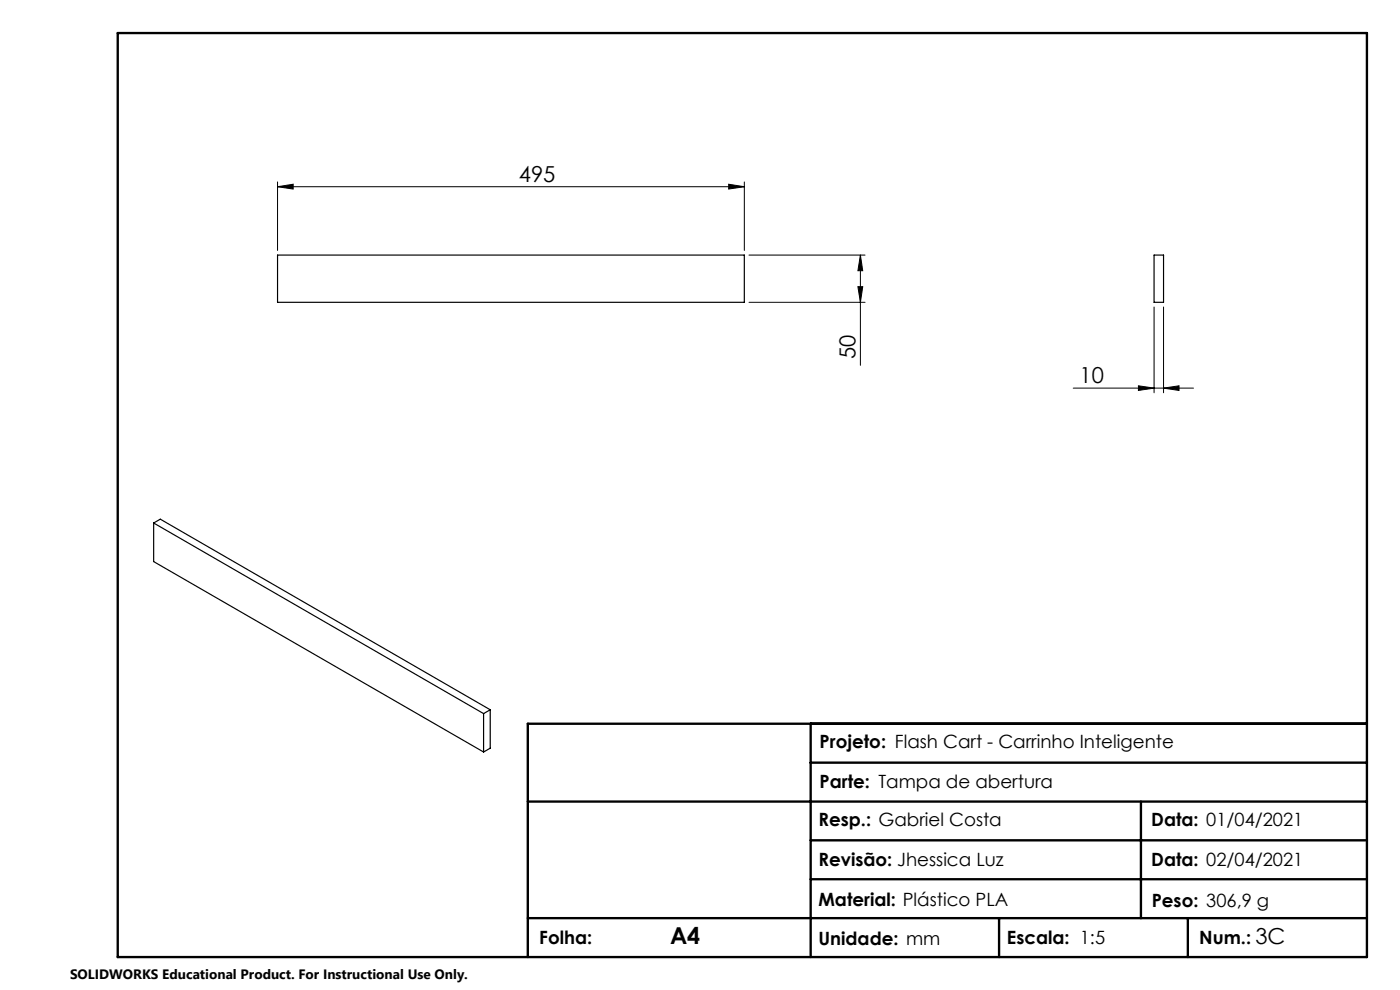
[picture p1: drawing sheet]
<svg xmlns="http://www.w3.org/2000/svg" width="297mm" height="210mm" viewBox="0 0 297 210" stroke-linecap="round" stroke-linejoin="round" font-family="sans-serif">
<g fill="none" stroke="#000" stroke-width=".21">
<path d="M58.9 39.6l3.3-.5v1zM58.9 38.6v14.5M58.9 39.6h99M154.6 39.1l3.3 .5-3.3 .5zM157.9 38.6v14.5M158.9 54.1h24.6M182.5 54.1v23.4M182.5 54.1l.5 3.3h-1zM158.9 64.1h24.6M182 60.8h1l-.5 3.3zM244.8 65.1v18.2M246.8 65.1v18.2"/>
<path d="M227.7 82.3h25.5M241.5 81.8l3.3 .5-3.3 .5zM246.8 82.3l3.3-.5v1z"/>
</g>
<path d="M25 7h265v196h-265zM172 153.5v49.5M290 153.5h-178v49.5M112 170h178M172 178.3h118M172 161.8h118M242 170v24.8M112 194.8h178M172 186.5h118M211.9 194.8v8.2M252 194.8v8.2" fill="none" stroke="#000" stroke-width=".5"/>
<g fill="#000">
<path d="M154.6 39.1l3.3 .5-3.3 .5zM58.9 39.6l3.3-.5v1z"/>
<path d="M182 60.8h1l-.5 3.3zM182.5 54.1l.5 3.3h-1z"/>
<path d="M241.5 81.8l3.3 .5-3.3 .5zM246.8 82.3l3.3-.5v1z"/>
</g>
<path d="M58.9 54.1h99v10h-99zM244.8 54.1h2v10h-2zM32.6 110.9l70 40.5M32.6 110.9l1.4-.8 70 40.5M32.6 110.9v8.2l70 40.4M102.6 151.4v8.1M104 150.6l-1.4 .8M104 150.6v8.1l-1.4 .8" fill="none" stroke="#000" stroke-width=".25"/>
<text font-size="4.9" x="142.1" y="200.2">A4</text>
<g font-size="4.7">
<text x="110.1" y="38.6">495</text>
<text x="181.5" y="76.2" transform="rotate(-90 181.5 76.2)">50</text>
<text x="229" y="81.3">10</text>
<text x="266.3" y="200.2">3C</text>
</g>
<g font-size="3.9">
<text x="173.9" y="158.6">Projeto: Flash Cart - Carrinho Inteligente</text>
<text x="173.9" y="167.2">Parte: Tampa de abertura</text>
<text x="173.6" y="175.1">Resp.: Gabriel Costa</text>
<text x="244.2" y="175.3">Data: 01/04/2021</text>
<text x="173.6" y="183.7">Revisão: Jhessica Luz</text>
<text x="244.2" y="183.7">Data: 02/04/2021</text>
<text x="173.6" y="192.2">Material: Plástico PLA</text>
<text x="244.3" y="192.3">Peso: 306,9 g</text>
<text x="114.4" y="200.2">Folha:</text>
<text x="173.6" y="200.4">Unidade: mm</text>
<text x="213.6" y="200.2">Escala: 1:5</text>
<text x="254.4" y="200.2">Num.:</text>
</g>
<text font-size="2.9" x="14.9" y="207.6">SOLIDWORKS Educational Product. For Instructional Use Only.</text>
</svg>
